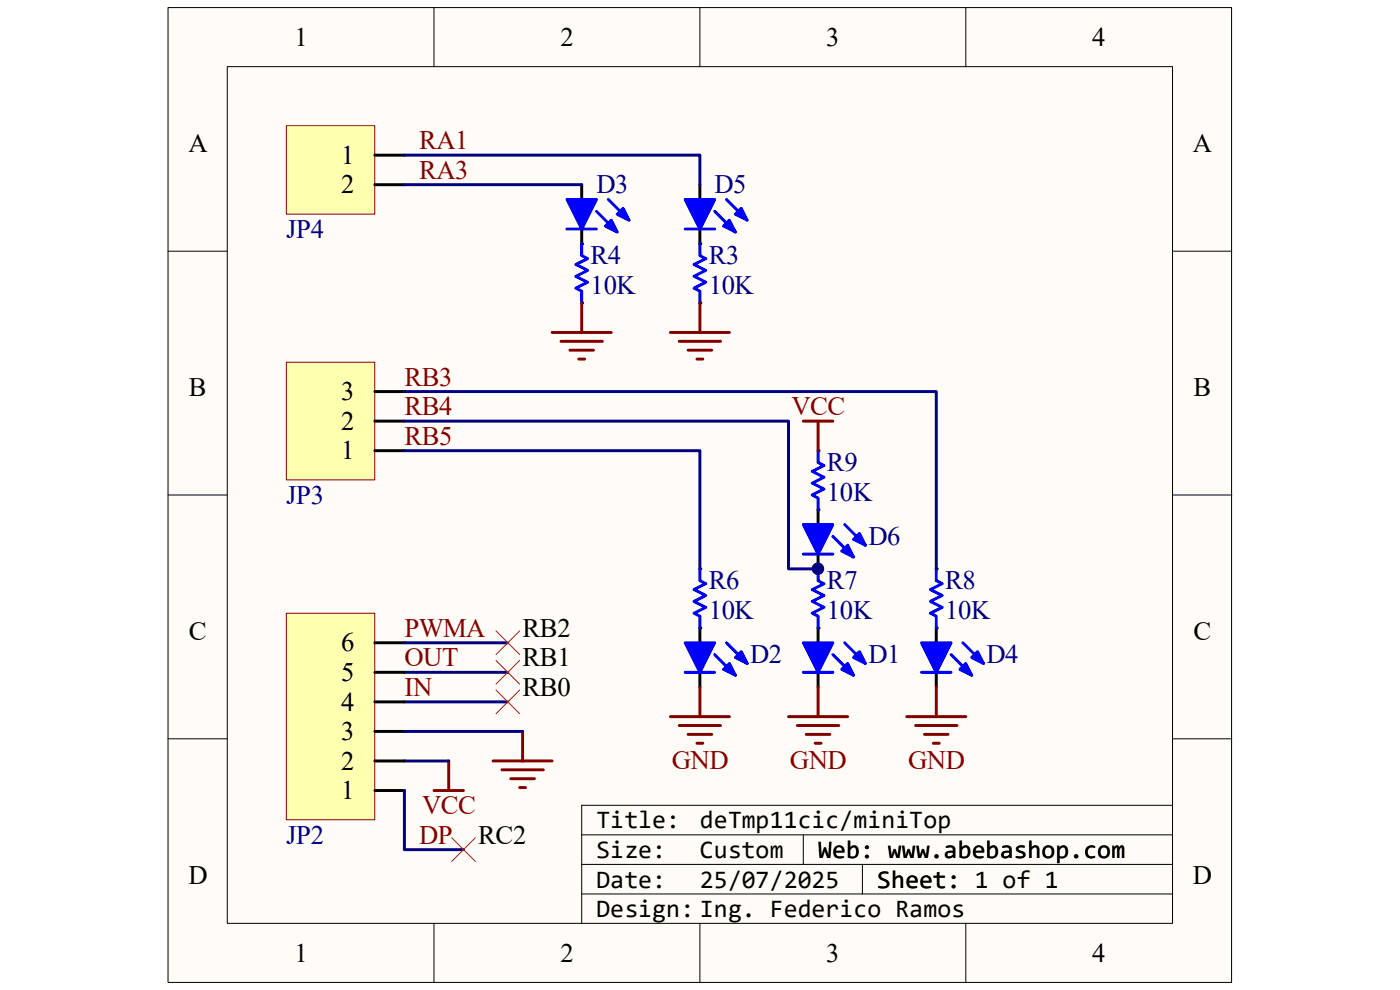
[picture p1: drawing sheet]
<svg xmlns="http://www.w3.org/2000/svg" width="297mm" height="210mm" viewBox="0 0 297 210" stroke-linecap="round" stroke-linejoin="round" font-family="sans-serif">
<path d="M35.7 1.7h225.6v206.7h-225.6z" fill="#fffcf8"/>
<path d="M35.6 1.6h225.7v206.8h-225.7z" fill="none" stroke="#000" stroke-width=".21"/>
<path d="M48.3 14.2h200.5v181.7h-200.5z" fill="#fffcf8"/>
<g fill="none" stroke="#000" stroke-width=".21">
<path d="M48.2 14.1h200.6v181.8h-200.6zM92.1 1.6v12.5M148.5 1.6v12.5M204.9 1.6v12.5M35.6 53.3h12.6M248.8 53.3h12.5M35.6 105h12.6M248.8 105h12.5M35.6 156.7h12.6M248.8 156.7h12.5M92.1 195.9v12.5M148.5 195.9v12.5"/>
<path d="M204.9 195.9v12.5"/>
</g>
<path d="M110.9 155.2v6.2M92.1 167.7h6.2M95.2 161.4v6.3M104.6 161.4h12.5M106.5 163.3h8.8M108.4 165.2h5M110.2 167.1h1.3" fill="none" stroke="#800000" stroke-width=".63"/>
<path d="M85.8 148.9h21.9M85.8 142.6h21.9M85.8 161.4h9.4" fill="none" stroke="#000080" stroke-width=".63"/>
<path d="M60.8 76.9h18.7v24.9h-18.7z" fill="#ffffb0"/>
<path d="M60.7 76.8h18.8v25h-18.8z" fill="none" stroke="#800000" stroke-width=".21"/>
<path d="M79.5 95.6h6.3M79.5 89.3h6.3M79.5 83.1h6.3" fill="none" stroke="#000" stroke-width=".63"/>
<path d="M85.8 95.6h62.7v25.1" fill="none" stroke="#000080" stroke-width=".63"/>
<path d="M60.8 130.1h18.7v43.8h-18.7z" fill="#ffffb0"/>
<path d="M60.7 130.1h18.8v43.8h-18.8z" fill="none" stroke="#800000" stroke-width=".21"/>
<path d="M79.5 136.4h6.3M79.5 155.2h6.3M79.5 148.9h6.3M79.5 142.6h6.3M79.5 167.7h6.3M79.5 161.4h6.3" fill="none" stroke="#000" stroke-width=".63"/>
<path d="M85.8 136.4h21.9M85.8 167.7v12.5h12.5" fill="none" stroke="#000080" stroke-width=".63"/>
<path d="M60.8 26.7h18.7v18.7h-18.7z" fill="#ffffb0"/>
<path d="M60.7 26.7h18.8v18.7h-18.8z" fill="none" stroke="#800000" stroke-width=".21"/>
<g fill="none" stroke="#000" stroke-width=".63">
<path d="M79.5 32.9h6.3M79.5 39.2h6.3M123.4 39.2v3.1M148.5 39.2v3.1M123.4 48.6v3.1M148.5 48.6v3.1M173.6 108.1v3.2M173.6 117.5v3.2M148.5 133.2v3.2M173.6 133.2v3.2M198.6 133.2v3.2M148.5 142.6v3.2"/>
<path d="M173.6 142.6v3.2M198.6 142.6v3.2"/>
</g>
<g fill="#00f" stroke="#00f" stroke-width=".63">
<path d="M170.4 136.4h6.3l-3.1 6.2z"/>
<path d="M178.6 142l1.2-1.3 1.3 2.6z"/>
<path d="M181.1 139.5l1.2-1.3 1.3 2.5z"/>
<path d="M145.3 136.4h6.3l-3.1 6.2z"/>
<path d="M154.7 140.7l1.3 2.6-2.5-1.3z"/>
<path d="M156 139.5l1.3-1.3 1.2 2.5z"/>
<path d="M120.3 42.3h6.2l-3.1 6.3z"/>
<path d="M129.7 46.7l1.2 2.5-2.5-1.2z"/>
<path d="M130.9 45.5l1.3-1.3 1.2 2.5z"/>
<path d="M195.5 136.4h6.3l-3.2 6.2z"/>
<path d="M204.9 140.7l1.3 2.6-2.6-1.3z"/>
<path d="M206.2 139.5l1.2-1.3 1.3 2.5z"/>
<path d="M145.3 42.3h6.3l-3.1 6.3z"/>
<path d="M154.7 46.7l1.3 2.5-2.5-1.2z"/>
<path d="M156 45.5l1.3-1.3 1.2 2.5z"/>
<path d="M170.4 111.3h6.3l-3.1 6.2z"/>
<path d="M178.6 116.9l1.2-1.2 1.3 2.5z"/>
<path d="M182.3 113.2l1.3 2.5-2.5-1.3z"/>
</g>
<g fill="none" stroke="#00f" stroke-width=".63">
<path d="M120.3 48.6h6.2M123.4 51.7v2.5l1.3 .7-2.5 1.2 2.5 1.3-2.5 1.2 2.5 1.3-2.5 1.2 1.2 .7v2.5M126.5 44.8l4.4 4.4M129 42.3l4.4 4.4M145.3 48.6h6.3M148.5 51.7v2.5l1.2 .7-2.5 1.2 2.5 1.3-2.5 1.2 2.5 1.3-2.5 1.2 1.3 .7v2.5M151.6 44.8l4.4 4.4M154.1 42.3l4.4 4.4M173.6 95.6v2.5l1.2 .6-2.5 1.3 2.5 1.2-2.5 1.3 2.5 1.3-2.5 1.2 1.3 .6v2.5M170.4 117.5h6.3M176.7 113.8l4.4 4.4M179.2 111.3l4.4 4.4"/>
<path d="M148.5 120.7v2.5l1.2 .6-2.5 1.3 2.5 1.2-2.5 1.3 2.5 1.2-2.5 1.3 1.3 .6v2.5M151.6 138.9l4.4 4.4M154.1 136.4l4.4 4.3M173.6 120.7v2.5l1.2 .6-2.5 1.3 2.5 1.2-2.5 1.3 2.5 1.2-2.5 1.3 1.3 .6v2.5M176.7 138.9l4.4 4.4M179.2 136.4l4.4 4.3M198.6 120.7v2.5l1.3 .6-2.5 1.3 2.5 1.2-2.5 1.3 2.5 1.2-2.5 1.3 1.2 .6v2.5M201.8 138.9l4.4 4.4M204.3 136.4l4.4 4.3M145.3 142.6h6.3M170.4 142.6h6.3M195.5 142.6h6.3"/>
</g>
<g fill="#000">
<circle cx="123.4" cy="51.7" r=".31"/>
<circle cx="148.5" cy="51.7" r=".31"/>
<circle cx="123.4" cy="64.3" r=".31"/>
<circle cx="148.5" cy="64.3" r=".31"/>
<circle cx="173.6" cy="95.6" r=".31"/>
<circle cx="173.6" cy="108.1" r=".31"/>
<circle cx="148.5" cy="120.7" r=".31"/>
<circle cx="148.5" cy="133.2" r=".31"/>
<circle cx="173.6" cy="133.2" r=".31"/>
<circle cx="173.6" cy="120.7" r=".31"/>
<circle cx="198.6" cy="133.2" r=".31"/>
<circle cx="198.6" cy="120.7" r=".31"/>
</g>
<path d="M85.8 32.9h62.7v6.3M85.8 39.2h37.6M85.8 83.1h112.8v37.6M85.8 89.3h81.5v31.4h6.3M85.8 155.2h25.1" fill="none" stroke="#000080" stroke-width=".63"/>
<g fill="none" stroke="#800000" stroke-width=".63">
<path d="M117.1 70.5h12.6M119 72.4h8.8M120.9 74.3h5M122.8 76.2h1.2M123.4 64.3v6.2M142.2 70.5h12.5M144.1 72.4h8.8M146 74.3h5M147.9 76.2h1.2M148.5 64.3v6.2M170.4 89.3h6.3M173.6 89.3v6.3"/>
<path d="M142.2 152h12.5M144.1 153.9h8.8M146 155.8h5M147.9 157.7h1.2M148.5 145.8v6.2M167.3 152h12.5M169.2 153.9h8.7M171 155.8h5.1M172.9 157.7h1.3M173.6 145.8v6.2M192.4 152h12.5M194.2 153.9h8.8"/>
<path d="M196.1 155.8h5M198 157.7h1.3M198.6 145.8v6.2"/>
</g>
<path d="M105.2 133.8l5 5.1M110.2 133.8l-5 5.1M105.2 140.1l5 5M105.2 146.4l5 5M110.2 140.1l-5 5M110.2 146.4l-5 5M95.8 177.7l5 5M100.8 177.7l-5 5" fill="none" stroke="#f00" stroke-width=".21"/>
<path d="M123.4 177.1h125.4M170.4 177.1v6.3M248.8 170.8h-125.4v25.1M123.4 183.4h125.4M123.4 189.6h125.4M183 183.4v6.2" fill="none" stroke="#000" stroke-width=".21"/>
<circle cx="173.5" cy="120.6" r="1.22" fill="#000080" stroke="#000080" stroke-width=".21"/>
<g font-size="5.7">
<text x="62.5" y="9.7">1</text>
<text x="118.9" y="9.7">2</text>
<text x="175.3" y="9.7">3</text>
<text x="231.7" y="9.7">4</text>
<text x="40" y="32.3">A</text>
<text x="72.4" y="34.8">1</text>
<text x="253.1" y="32.3">A</text>
<text x="72.4" y="41">2</text>
<text x="40.1" y="84">B</text>
<text x="72.4" y="84.9">3</text>
<text x="253.2" y="84">B</text>
<text x="72.4" y="91.2">2</text>
<text x="72.4" y="97.5">1</text>
<text x="40.1" y="135.8">C</text>
<text x="110.9" y="135">RB2</text>
<text x="253.2" y="135.8">C</text>
<text x="72.4" y="138.2">6</text>
<text x="110.9" y="141.3">RB1</text>
<text x="72.4" y="144.5">5</text>
<text x="110.9" y="147.6">RB0</text>
<text x="72.4" y="150.7">4</text>
<text x="72.4" y="157">3</text>
<text x="72.4" y="163.3">2</text>
<text x="72.4" y="169.5">1</text>
<text x="101.5" y="178.9">RC2</text>
<text x="40" y="187.5">D</text>
<text x="253.1" y="187.5">D</text>
<text x="62.5" y="204">1</text>
<text x="118.9" y="204">2</text>
<text x="175.3" y="204">3</text>
<text x="231.7" y="204">4</text>
</g>
<g font-size="5.7" fill="#800000">
<text x="88.9" y="31.6">RA1</text>
<text x="88.9" y="37.9">RA3</text>
<text x="85.8" y="81.8">RB3</text>
<text x="85.8" y="88.1">RB4</text>
<text x="167.9" y="88.1">VCC</text>
<text x="85.8" y="94.3">RB5</text>
<text x="85.8" y="135">PWMA</text>
<text x="85.8" y="141.3">OUT</text>
<text x="85.8" y="147.6">IN</text>
<text x="142.5" y="163.2">GND</text>
<text x="167.6" y="163.2">GND</text>
<text x="192.7" y="163.2">GND</text>
<text x="89.6" y="172.6">VCC</text>
<text x="88.9" y="178.9">DP</text>
</g>
<g font-size="5.7" fill="#000080">
<text x="126.5" y="41">D3</text>
<text x="151.6" y="41">D5</text>
<text x="60.7" y="50.4">JP4</text>
<text x="125.3" y="56">R4</text>
<text x="150.4" y="56">R3</text>
<text x="125.3" y="62.4">10K</text>
<text x="150.4" y="62.4">10K</text>
<text x="175.4" y="99.9">R9</text>
<text x="60.7" y="106.8">JP3</text>
<text x="175.4" y="106.2">10K</text>
<text x="184.2" y="115.6">D6</text>
<text x="150.4" y="125">R6</text>
<text x="175.4" y="125">R7</text>
<text x="200.5" y="125">R8</text>
<text x="150.4" y="131.3">10K</text>
<text x="175.4" y="131.3">10K</text>
<text x="200.5" y="131.3">10K</text>
<text x="159.1" y="140.7">D2</text>
<text x="184.2" y="140.7">D1</text>
<text x="209.3" y="140.7">D4</text>
<text x="60.7" y="178.9">JP2</text>
</g>
<g font-size="5.4">
<text x="126.5" y="175.7">Title:</text>
<text x="148.5" y="175.7">deTmp11cic/miniTop</text>
<text x="126.5" y="182">Size:</text>
<text x="148.5" y="182">Custom</text>
<text x="173.6" y="182">Web: www.abebashop.com</text>
<text x="126.5" y="188.3">Date:</text>
<text x="148.5" y="188.3">25/07/2025</text>
<text x="186.1" y="188.3">Sheet: 1 of 1</text>
<text x="186.1" y="188.3">Sheet:</text>
<text x="126.5" y="194.6">Design: Ing. Federico Ramos</text>
</g>
</svg>
